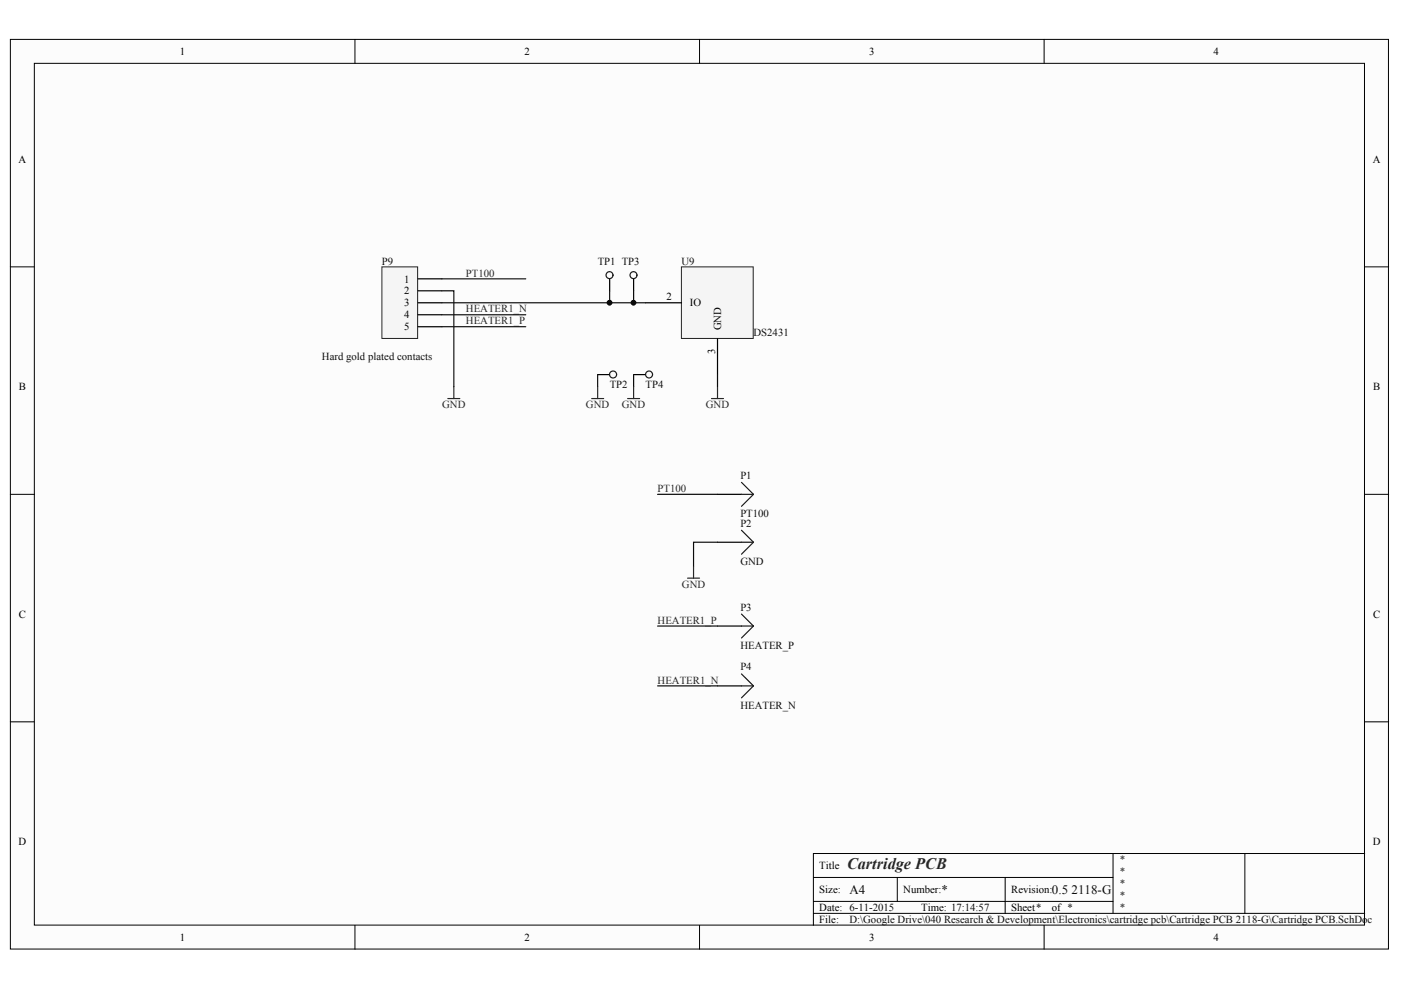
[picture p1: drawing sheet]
<svg xmlns="http://www.w3.org/2000/svg" width="297mm" height="210mm" viewBox="0 0 297 210" stroke-linecap="round" stroke-linejoin="round" font-family="sans-serif">
<g fill="#fcfcfc" stroke="#000" stroke-width=".21">
<path d="M2.2 8.4h292.2v192.8h-292.2z"/>
<path d="M7.3 13.4h282v182.7h-282z"/>
</g>
<g fill="none" stroke="#000" stroke-width=".21">
<path d="M75.3 8.4v5M148.3 8.4v5M221.4 8.4v5M2.2 56.6h5.1M289.3 56.6h5.1M2.2 104.8h5.1M289.3 104.8h5.1M2.2 153h5.1M289.3 153h5.1M75.3 196.2v5.1M148.3 196.2v5.1M172.5 186h63.5"/>
<path d="M172.5 193.7h116.8M172.5 191.1h63.5M190.2 186v5.1M213.1 186v7.7M221.4 196.2v5.1M236 181v12.7M263.9 181h-91.4v15.2M289.3 181h-25.4v12.7"/>
</g>
<path d="M144.5 56.6h15.2v15.2h-15.2z" fill="#f5f5f5" stroke="#262626" stroke-width=".21"/>
<path d="M136.9 64.2h7.6M152.1 71.8v7.6" fill="none" stroke="#000" stroke-width=".25"/>
<path d="M81 56.6h7.5v15.2h-7.5z" fill="#f5f5f5" stroke="#262626" stroke-width=".21"/>
<path d="M88.6 59.1h5.1M129.3 59.1v2.6M88.6 61.7h5.1M88.6 64.2h5.1M88.6 66.7h5.1M88.6 69.3h5.1M152.1 104.8h5.1M152.1 115h5.1M152.1 132.7h5.1M152.1 145.4h5.1" fill="none" stroke="#000" stroke-width=".25"/>
<path d="M95 84.5h2.5M96.2 82v2.5M150.9 84.5h2.5M152.1 82v2.5M145.8 122.6h2.5M147 120v2.6" fill="none" stroke="#262626" stroke-width=".25"/>
<path d="M157.2 102.3l2.5 2.5M157.2 104.8h2.5M157.2 112.4l2.5 2.6M157.2 115h2.5M159.7 104.8l-2.5 2.6M159.7 115l-2.5 2.5M157.2 130.2l2.5 2.5M157.2 132.7h2.5M159.7 132.7l-2.5 2.6M157.2 142.9l2.5 2.5M157.2 145.4h2.5M159.7 145.4l-2.5 2.6" fill="none" stroke="#1c1c1c" stroke-width=".25"/>
<circle cx="129.2" cy="58.3" r=".74" fill="#fcfcfc" stroke="#1c1c1c" stroke-width=".25"/>
<path d="M134.3 59.1v2.6M126.7 79.4h2.6" fill="none" stroke="#000" stroke-width=".25"/>
<circle cx="130" cy="79.4" r=".74" fill="none" stroke="#1c1c1c" stroke-width=".25"/>
<path d="M125.4 84.5h2.6M126.7 82v2.5" fill="none" stroke="#262626" stroke-width=".25"/>
<path d="M93.7 59.1h17.8M93.7 61.7h2.5v20.3M93.7 66.7h17.8M93.7 69.3h17.8M126.7 79.4v2.6M129.3 61.7v2.5M152.1 79.4v2.6M139.4 104.8h12.7M152.1 115h-5.1v5M139.4 132.7h12.7M139.4 145.4h12.7" fill="none" stroke="#0e0e0e" stroke-width=".25"/>
<circle cx="129.2" cy="64.2" r=".48" fill="#0e0e0e" stroke="#0e0e0e" stroke-width=".21"/>
<circle cx="134.3" cy="58.3" r=".74" fill="#fcfcfc" stroke="#1c1c1c" stroke-width=".25"/>
<path d="M93.7 64.2h43.2M134.3 61.7v2.5M134.3 79.4v2.6" fill="none" stroke="#0e0e0e" stroke-width=".25"/>
<g fill="#0e0e0e" stroke="#0e0e0e" stroke-width=".21">
<circle cx="129.2" cy="64.2" r=".48"/>
<circle cx="134.3" cy="64.2" r=".48"/>
</g>
<path d="M134.3 79.4h2.6" fill="none" stroke="#000" stroke-width=".25"/>
<circle cx="137.6" cy="79.4" r=".74" fill="none" stroke="#1c1c1c" stroke-width=".25"/>
<path d="M133.1 84.5h2.5M134.3 82v2.5" fill="none" stroke="#262626" stroke-width=".25"/>
<text font-size="3.4" fill="#262626" x="179.6" y="184.3">Cartridge PCB</text>
<g font-size="2.7" fill="#0e0e0e">
<text x="180.1" y="189.5">A4</text>
<text x="199.6" y="189.5">*</text>
<text x="223" y="189.5">0.5 2118-G</text>
</g>
<g font-size="2.3">
<text x="38.1" y="11.7">1</text>
<text x="111.2" y="11.7">2</text>
<text x="184.3" y="11.7">3</text>
<text x="257.3" y="11.7">4</text>
<text x="3.9" y="34.5">A</text>
<text x="291.1" y="34.5">A</text>
<text x="85.7" y="59.9">1</text>
<text x="85.7" y="62.4">2</text>
<text x="85.7" y="65">3</text>
<text x="141.3" y="63.7">2</text>
<text x="146.3" y="65">IO</text>
<text x="85.7" y="67.5">4</text>
<text x="85.7" y="70">5</text>
<text x="152.9" y="70" transform="rotate(-90 152.9 70)">GND</text>
<text x="151.6" y="75" transform="rotate(-90 151.6 75)">3</text>
<text x="4" y="82.8">B</text>
<text x="291.1" y="82.8">B</text>
<text x="4" y="131">C</text>
<text x="291.1" y="131">C</text>
<text x="3.9" y="179.2">D</text>
<text x="291.1" y="179.2">D</text>
<text x="173.7" y="184.3">Title</text>
<text x="173.7" y="189.4">Size:</text>
<text x="191.5" y="189.4">Number:</text>
<text x="214.4" y="189.4">Revision:</text>
<text x="173.7" y="193.2">Date: 6-11-2015</text>
<text x="173.7" y="195.7">File:</text>
<text x="195.3" y="193.2">Time: 17:14:57</text>
<text x="214.4" y="193.2">Sheet*</text>
<text x="223" y="193.2">of *</text>
<text x="38.1" y="199.5">1</text>
<text x="111.2" y="199.5">2</text>
<text x="184.3" y="199.5">3</text>
<text x="257.3" y="199.5">4</text>
</g>
<g font-size="2.3" fill="#0e0e0e">
<text x="81" y="56.1">P9</text>
<text x="126.7" y="56.1">TP1 TP3</text>
<text x="144.5" y="56.1">U9</text>
<text x="159.8" y="71.3">DS2431</text>
<text x="68.2" y="76.4">Hard gold plated contacts</text>
<text x="129.3" y="82.2">TP2</text>
<text x="136.9" y="82.2">TP4</text>
<text x="157" y="101.5">P1</text>
<text x="157" y="109.7">PT100</text>
<text x="157" y="111.7">P2</text>
<text x="157" y="119.8">GND</text>
<text x="157" y="129.5">P3</text>
<text x="157" y="137.6">HEATER_P</text>
<text x="157" y="142.1">P4</text>
<text x="157" y="150.2">HEATER_N</text>
<text x="237.3" y="183">*</text>
<text x="237.3" y="185.6">*</text>
<text x="237.3" y="188.1">*</text>
<text x="237.3" y="190.6">*</text>
<text x="180.1" y="195.7">D:\Google Drive\040 Research &amp; Development\Electronics\cartridge pcb\Cartridge PCB 2118-G\Cartridge PCB.SchDoc</text>
<text x="237.3" y="193.2">*</text>
</g>
<g font-size="2.3" fill="#262626">
<text x="98.8" y="58.6">PT100</text>
<text x="98.8" y="66.2">HEATER1_N</text>
<text x="98.8" y="68.8">HEATER1_P</text>
<text x="93.7" y="86.6">GND</text>
<text x="124.2" y="86.6">GND</text>
<text x="131.8" y="86.6">GND</text>
<text x="149.7" y="86.6">GND</text>
<text x="139.4" y="104.3">PT100</text>
<text x="144.6" y="124.6">GND</text>
<text x="139.4" y="132.3">HEATER1_P</text>
<text x="139.4" y="144.9">HEATER1_N</text>
</g>
</svg>
